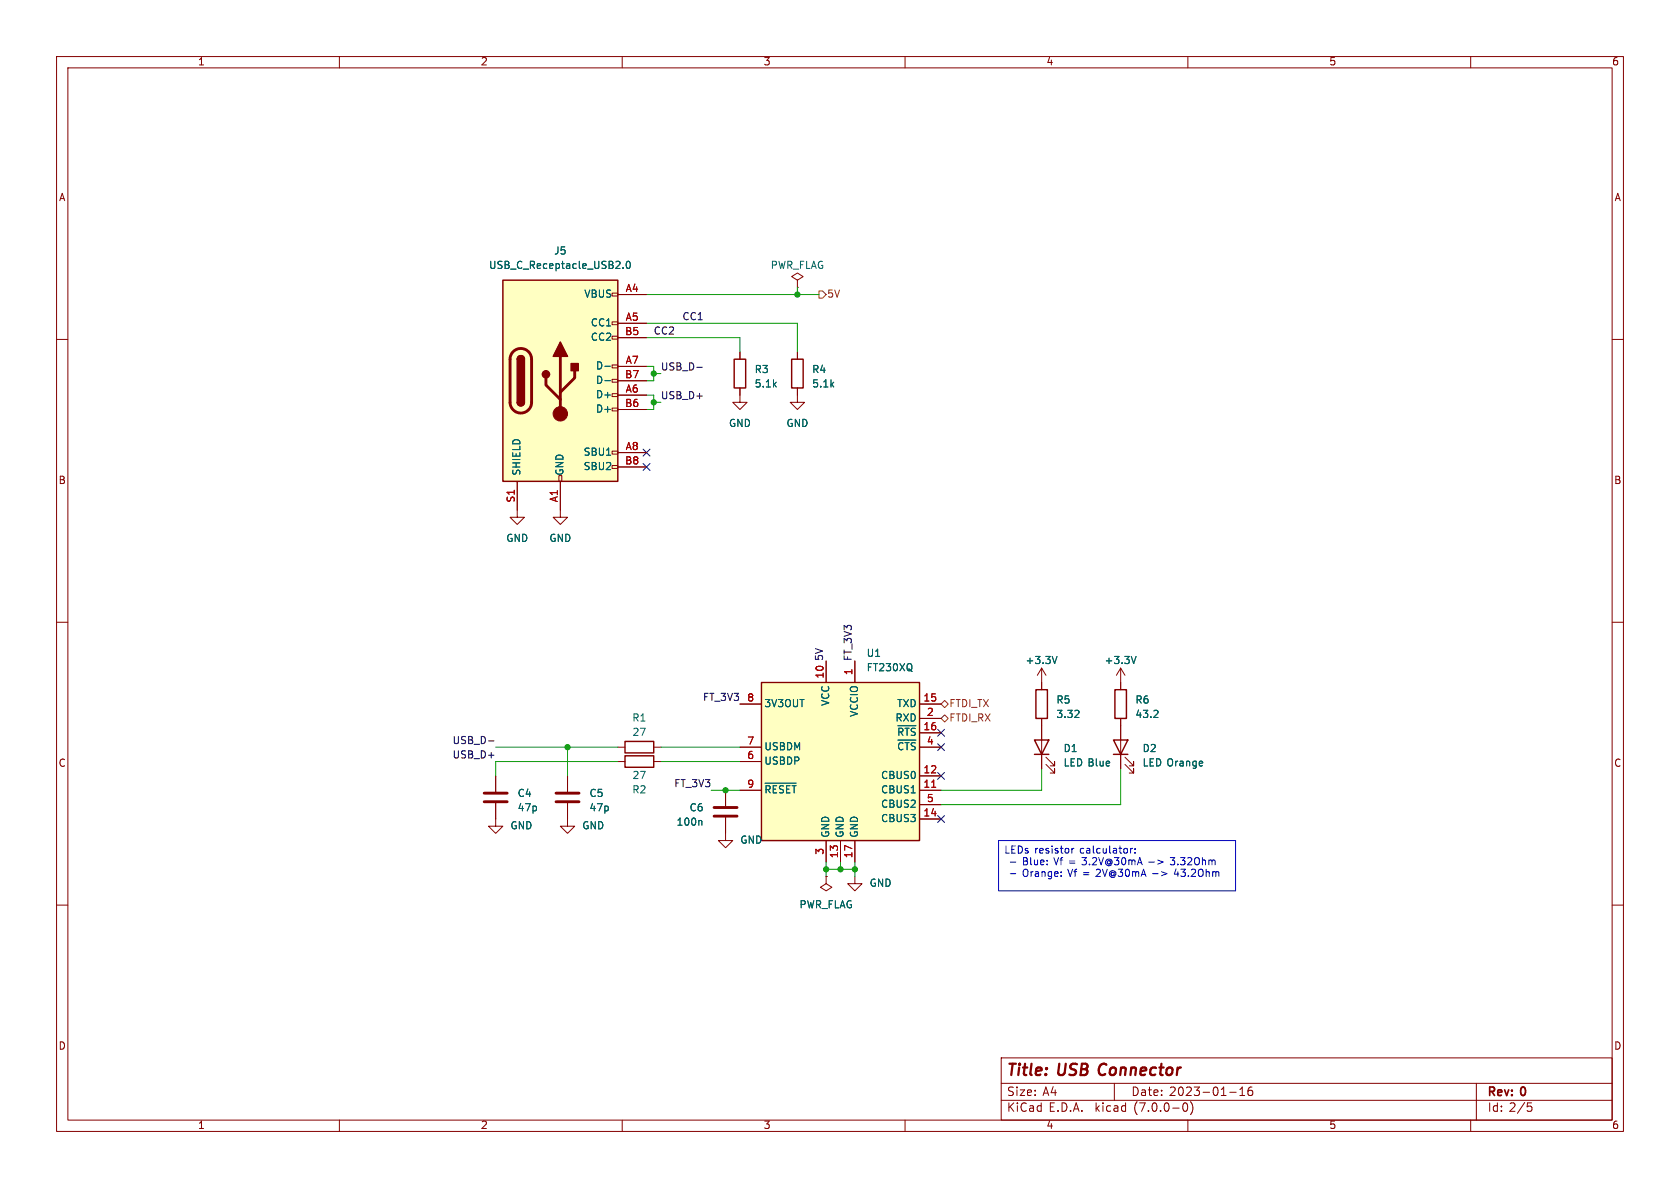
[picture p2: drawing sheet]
<svg xmlns="http://www.w3.org/2000/svg" width="297mm" height="210mm" viewBox="0 0 297 210" stroke-linecap="round" stroke-linejoin="round" font-family="sans-serif">
<g fill="none" stroke="#840000" stroke-width=".18">
<path d="M10 10h277v190h-277zM12 12h273v186h-273zM60 10v2M110 10v2M160 10v2M210 10v2M260 10v2M10 60h2M108.2 59.4h1v.5h-1zM108.2 56.9h1v.5h-1zM108.2 51.8h1v.5h-1zM109.2 52.1h5.1"/>
<path d="M109.2 57.2h5.1M109.2 59.7h5.1M141 49.5l1-.6-1-.6-1 .6 1 .6v1.3M141 50.8h.1M285 60h2M108.2 79.8h1v.5h-1zM108.2 72.1h1v.5h-1zM108.2 69.6h1v.5h-1zM108.2 67.1h1v.5h-1zM108.2 64.5h1v.5h-1zM109.2 69.9h5.1M109.2 64.8h5.1"/>
<path d="M109.2 72.4h5.1M109.2 67.3h5.1M130.8 68.6v2.5h1.3l-1.3 1.3-1.3-1.3h1.3M130.8 62.2v1.3M141 68.6v2.5h1.2l-1.2 1.3-1.3-1.3h1.3M141 62.2v1.3M91.4 85.1v6.3h1.3l-1.3 1.3-1.2-1.3h1.2M98.8 84.1h.5v1h-.5zM99.1 85.1v6.3h1.2l-1.2 1.3-1.3-1.3h1.3M108.2 82.3h1v.5h-1zM109.2 80h5.1M109.2 82.6h5.1"/>
<path d="M10 110h2M146 116.8v3.9M151.1 116.8v3.9M184.1 118.1v3.8M184.1 118.1l-.7 1.3M184.1 118.1l.8 1.3M198.1 118.1v3.8M198.1 118.1l-.7 1.3M198.1 118.1l.8 1.3M285 110h2M87.6 137.2v2.8M100.3 137.2v2.8"/>
<path d="M109.2 132.1h1.3M109.2 134.6h1.3M115.6 132.1h1.2M115.6 134.6h1.2M128.3 139.7v2.8M130.8 139.7h3.8M130.8 124.5h3.8M130.8 132.1h3.8M130.8 134.6h3.8M162.6 139.7h3.8M162.6 137.2h3.8M162.6 124.5h3.8"/>
<path d="M162.6 129.5h3.8M162.6 127h3.8M162.6 132.1h3.8M184.1 127v8.9M184.9 135.1l1.5 1.6v-.8v.8h-.7M184.9 133.9l1.5 1.5v-.8v.8h-.7M198.1 127v8.9M198.9 135.1l1.5 1.6v-.8v.8h-.8M198.9 133.9l1.5 1.5v-.8v.8h-.8M10 160h2M87.6 142v4.1h1.3l-1.3 1.2-1.2-1.2h1.2M100.3 142v4.1h1.3l-1.3 1.2-1.2-1.2h1.2"/>
<path d="M128.3 144.5v4.1h1.2l-1.2 1.3-1.3-1.3h1.3M146 154.9v1.3l1.1 .6-1.1 .7-1-.7 1-.6M146 154.9h.1M146 148.6v3.8M148.6 148.6v3.8M151.1 154.9v1.3h1.3l-1.3 1.3-1.2-1.3h1.2M151.1 148.6v3.8M162.6 144.8h3.8M162.6 142.2h3.8M285 160h2M60 198v2M110 198v2"/>
<path d="M160 198v2M177 187h108v11h-108zM177 194.5h108M177 191.5h108M197 191.5v3M209.3 195h.2a.81 .81 0 0 1 .5 .6 .81 .81 0 0 1-.3 .8l-.1 .1a.81 .81 0 0 1-.6-.7 .81 .81 0 0 1 .3-.8zM210 198v2M210.5 194.8a1.74 1.74 0 0 1 0 2.2M217.4 193.1h1.1M219.2 193.7h.8M219.2 192.6l.4-.4v1.5M221.3 192.2a.59 .59 0 0 0-.7 .6v.6l.2 .2 .4 .1 .2-.2 .1-.5-.2-.2-.4-.1-.3 .3"/>
<path d="M260 198v2M261 191.5v6.5M270.2 195.5h.3l.3 .3-.1 .6-.5 .1"/>
</g>
<g fill="none" stroke="#840000" stroke-width=".25">
<path d="M88.9 49.5h20.3v35.6h-20.3zM91.4 71.1a.64 .64 0 0 0 .7 .7 .64 .64 0 0 0 .6-.7M91.4 63.5a.64 .64 0 0 1 .7-.6 .64 .64 0 0 1 .6 .6M129.8 63.5h2v5.1h-2zM140 63.5h2v5.1h-2zM110.5 133.6h5.1v2h-5.1zM110.5 131.1h5.1v2h-5.1zM134.6 120.7h28v27.9h-28zM182.9 130.8h2.5l-1.3 2.6zM182.9 133.4h2.5M183.1 121.9h2.1v5.1h-2.1zM196.8 130.8h2.6l-1.3 2.6z"/>
<path d="M196.8 133.4h2.6M197.1 121.9h2v5.1h-2z"/>
</g>
<g fill="none" stroke="#006464" stroke-width=".18">
<path d="M110.2 47.3v.2M110.8 46.3l.2-.1a.68 .68 0 0 1 .4 .6 .68 .68 0 0 1-.4 .7l-.2-.2-.1-.3zM106.9 64.8h1M106.9 67.3h1M107.2 80.5h.8M186.9 116l-.5 1.3M200.8 116l-.4 1.3M135.3 138.4h5.4M136.2 139.3l-.2-.3-.6-.1v1.3M137.3 138.9h-.6v1.3M138.5 139l-.5-.1-.2 .4M139.7 138.9h-.6v1.3"/>
<path d="M140 138.9h.8M140.4 138.9v1.3M158.7 128.3h3.2M158.7 130.8h3.2M159.6 129.2l-.1-.4-.6-.1v1.3M160 128.7h.7M160.4 128.7v1.3M160.4 131.3v1.2M161.8 128.8l-.5-.1-.2 .4M190.6 125.6l.2 .2-.1 .3-.7 .7h.8M204.6 125.6l.1 .2v.3l-.8 .7h.8M123.9 145l.2 .2v.7"/>
<path d="M161.1 140.2h.7"/>
</g>
<path d="M90.7 62.2a1.9 1.9 0 0 1 2.1-.5 1.9 1.9 0 0 1 1.2 1.8v7.6a1.91 1.91 0 0 1-1.9 1.9 1.91 1.91 0 0 1-1.9-1.9v-7.8l.2-.6zM96.5 66.8v1.3l2.6 2.5M99.1 63v10.2M101.6 65.5v1.3l-2.5 2.5M85.6 141.7h4.1M85.6 140.2h4.1M98.3 141.7h4.1M98.3 140.2h4.1M126.2 144.3h4.1M126.2 142.7h4.1" fill="none" stroke="#840000" stroke-width=".51"/>
<g fill="#ffffc2" stroke="#ffffc2" stroke-width=".18">
<path d="M88.9 49.5h20.3v35.6h-20.3z"/>
<path d="M134.6 120.7h28v27.9h-28z"/>
</g>
<g fill="#840000" stroke="#840000" stroke-width=".25">
<path d="M91.4 71.1h1.3a.64 .64 0 0 1-.6 .7 .64 .64 0 0 1-.7-.7z"/>
<path d="M91.4 63.5h1.3v7.6h-1.3z"/>
<path d="M91.6 63.1a.64 .64 0 0 1 .7-.2 .64 .64 0 0 1 .4 .6h-1.3z"/>
<path d="M99.1 60.5l1.2 2.5h-2.5z"/>
<path d="M101 64.3h1.2v1.2h-1.2z"/>
<circle cx="96.5" cy="66.2" r=".63"/>
</g>
<circle cx="99.1" cy="73.2" r="1.27" fill="#840000" stroke="#840000" stroke-width=".18"/>
<path d="M164.7 139.2h.7" fill="none" stroke="#a90000" stroke-width=".18"/>
<path d="M144.8 51.4h.6l.6 .7-.6 .6h-.6zM166.4 124.5l.6-.7 .6 .7-.6 .6zM166.4 127l.6-.6 .6 .6-.6 .6z" fill="none" stroke="#725600" stroke-width=".18"/>
<path d="M123.2 64.9h1M86.4 131h.9" fill="none" stroke="#0f0f0f" stroke-width=".18"/>
<path d="M176.5 148.6h41.9v8.9h-41.9zM178.6 152.4h1M178.6 154.4h1M189.5 150v.8M189.9 150l-.4 .2M199.9 150v.8M200.2 150l-.3 .2M200.7 150.7v.1M200.7 150v.2M206.9 151.6h.8M206.9 152.8l.2 .1M207.9 153.6l-.3 .9h.8" fill="none" stroke="#0000c2" stroke-width=".18"/>
<g fill="none" stroke="#009600" stroke-width=".18">
<path d="M114.3 59.7h16.5v2.5M114.3 57.2h26.7v5M114.3 52.1h30.5M141 50.8v1.3M114.3 64.8h1.3v2.5h-1.3M114.3 69.9h1.3v2.5h-1.3M115.6 66h1.2M115.6 71.1h1.2M87.6 132.1h21.6M100.3 132.1v5.1M109.2 134.6h-21.6v2.6M116.8 132.1h14"/>
<path d="M116.8 134.6h14M125.7 139.7h5.1M184.1 135.9v3.8h-17.7M198.1 135.9v6.3h-31.7M146 152.4v2.5M146 153.7h5.1M148.6 152.4v1.3M151.1 152.4v2.5"/>
</g>
<path d="M113.7 79.4l1.2 1.2M114.9 79.4l-1.2 1.2M113.7 81.9l1.2 1.3M114.9 81.9l-1.2 1.3M165.8 131.5l1.2 1.2M165.8 128.9l1.2 1.2M165.8 136.6l1.2 1.2M167 131.5l-1.2 1.2M167 128.9l-1.2 1.2M167 136.6l-1.2 1.2M165.8 144.2l1.2 1.2M167 144.2l-1.2 1.2" fill="none" stroke="#000084" stroke-width=".18"/>
<g fill="#009600" stroke="#009600" stroke-width=".18">
<circle cx="115.6" cy="71.1" r=".46"/>
<circle cx="141" cy="52.1" r=".46"/>
<circle cx="100.3" cy="132.1" r=".46"/>
<circle cx="115.6" cy="66" r=".46"/>
<circle cx="128.3" cy="139.7" r=".46"/>
<circle cx="146" cy="153.7" r=".46"/>
<circle cx="151.1" cy="153.7" r=".46"/>
<circle cx="148.6" cy="153.7" r=".46"/>
</g>
<g font-size="2.8" fill="#840000">
<text x="178" y="190.8">Title:</text>
<text x="187.1" y="190.8">USB Connector</text>
</g>
<g font-size="2.1" fill="#840000">
<text x="178" y="196.8">KiCad</text>
<text x="178" y="194">Size:</text>
<text x="184.3" y="194">A4</text>
<text x="185.4" y="196.8">E.D.A.</text>
<text x="193.7" y="196.8">kicad</text>
<text x="200" y="194">Date:</text>
<text x="200.6" y="196.8">(7.0.0-0)</text>
<text x="206.7" y="194">2023-01-16</text>
<text x="263" y="194.2">Rev:</text>
<text x="263" y="196.8">Id: 2/5</text>
<text x="269" y="194.2">0</text>
</g>
<g font-size="1.8" fill="#840000">
<text x="35" y="11.8">1</text>
<text x="85" y="11.8">2</text>
<text x="135" y="11.8">3</text>
<text x="185" y="11.8">4</text>
<text x="235" y="11.8">5</text>
<text x="285" y="11.8">6</text>
<text x="10.4" y="35.8">A</text>
<text x="285.4" y="35.8">A</text>
<text x="10.3" y="85.8">B</text>
<text x="285.3" y="85.8">B</text>
<text x="10.3" y="135.8">C</text>
<text x="285.3" y="135.8">C</text>
<text x="10.3" y="185.8">D</text>
<text x="285.3" y="185.8">D</text>
<text x="35" y="199.8">1</text>
<text x="85" y="199.8">2</text>
<text x="135" y="199.8">3</text>
<text x="185" y="199.8">4</text>
<text x="235" y="199.8">5</text>
<text x="285" y="199.8">6</text>
</g>
<g font-size="1.8" fill="#006464">
<text x="86.4" y="47.8">USB_C_Receptacle_USB2.0</text>
<text x="97.9" y="45.3">J5</text>
<text x="136.2" y="47.8">PWR_FLAG</text>
<text x="103.2" y="52.9">VBUS</text>
<text x="104.3" y="58">CC1</text>
<text x="104.3" y="60.5">CC2</text>
<text x="105.2" y="65.6">D-</text>
<text x="105.2" y="70.7">D+</text>
<text x="105.2" y="68.1">D-</text>
<text x="133.4" y="66.2">R3</text>
<text x="133.4" y="68.8">5.1k</text>
<text x="143.5" y="66.2">R4</text>
<text x="143.5" y="68.8">5.1k</text>
<text x="105.2" y="73.2">D+</text>
<text x="128.8" y="75.8">GND</text>
<text x="139" y="75.8">GND</text>
<text x="103.1" y="80.8">SBU1</text>
<text x="103.1" y="83.4">SBU2</text>
<text x="92.3" y="84.1" transform="rotate(-90 92.3 84.1)">SHIELD</text>
<text x="99.9" y="84.1" transform="rotate(-90 99.9 84.1)">GND</text>
<text x="89.4" y="96.1">GND</text>
<text x="97.1" y="96.1">GND</text>
<text x="153.2" y="118.9">FT230XQ</text>
<text x="153.2" y="116.4">U1</text>
<text x="181.2" y="117.7">+3.3V</text>
<text x="195.2" y="117.7">+3.3V</text>
<text x="135.1" y="125.3">3V3OUT</text>
<text x="146.9" y="124.9" transform="rotate(-90 146.9 124.9)">VCC</text>
<text x="158.5" y="125.3">TXD</text>
<text x="186.7" y="124.7">R5</text>
<text x="200.7" y="124.7">R6</text>
<text x="111.7" y="127.8">R1</text>
<text x="111.8" y="130.4">27</text>
<text x="152" y="126.8" transform="rotate(-90 152 126.8)">VCCIO</text>
<text x="158.2" y="127.8">RXD</text>
<text x="158.5" y="131">~{RTS}</text>
<text x="186.7" y="127.2">3.32</text>
<text x="200.7" y="127.2">43.2</text>
<text x="111.8" y="138">27</text>
<text x="135.1" y="135.4">USBDP</text>
<text x="135.1" y="132.9">USBDM</text>
<text x="155.6" y="138">CBUS0</text>
<text x="158.5" y="133.5">~{CTS}</text>
<text x="188" y="133.2">D1</text>
<text x="188" y="135.8">LED Blue</text>
<text x="201.9" y="133.2">D2</text>
<text x="201.9" y="135.8">LED Orange</text>
<text x="91.4" y="141.2">C4</text>
<text x="91.4" y="143.7">47p</text>
<text x="104.1" y="141.2">C5</text>
<text x="104.1" y="143.7">47p</text>
<text x="111.7" y="140.5">R2</text>
<text x="121.8" y="143.7">C6</text>
<text x="135.1" y="141.1">~{RESET}</text>
<text x="155.6" y="140.5">CBUS1</text>
<text x="155.6" y="143.1">CBUS2</text>
<text x="90.2" y="146.9">GND</text>
<text x="102.9" y="146.9">GND</text>
<text x="119.5" y="146.2">100n</text>
<text x="130.8" y="149.4">GND</text>
<text x="146.9" y="148.1" transform="rotate(-90 146.9 148.1)">GND</text>
<text x="149.4" y="148.1" transform="rotate(-90 149.4 148.1)">GND</text>
<text x="152" y="148.1" transform="rotate(-90 152 148.1)">GND</text>
<text x="155.6" y="145.6">CBUS3</text>
<text x="141.3" y="160.8">PWR_FLAG</text>
<text x="153.7" y="157">GND</text>
</g>
<g font-size="1.8" fill="#a90000">
<text x="110.5" y="51.8">A4</text>
<text x="110.5" y="59.4">B5</text>
<text x="110.5" y="56.9">A5</text>
<text x="110.5" y="64.5">A7</text>
<text x="110.5" y="67.1">B7</text>
<text x="110.5" y="69.6">A6</text>
<text x="110.5" y="72.1">B6</text>
<text x="110.5" y="82.3">B8</text>
<text x="110.5" y="79.8">A8</text>
<text x="91.2" y="88.9" transform="rotate(-90 91.2 88.9)">S1</text>
<text x="98.8" y="88.8" transform="rotate(-90 98.8 88.8)">A1</text>
<text x="150.9" y="119.4" transform="rotate(-90 150.9 119.4)">1</text>
<text x="132" y="124.2">8</text>
<text x="145.8" y="120" transform="rotate(-90 145.8 120)">10</text>
<text x="163.2" y="124.2">15</text>
<text x="132" y="131.8">7</text>
<text x="163.2" y="129.3">16</text>
<text x="163.8" y="126.7">2</text>
<text x="163.8" y="131.8">4</text>
<text x="132" y="134.4">6</text>
<text x="163.2" y="136.9">12</text>
<text x="132" y="139.4">9</text>
<text x="163.2" y="139.4">11</text>
<text x="163.8" y="142">5</text>
<text x="163.2" y="144.5">14</text>
<text x="145.8" y="151.2" transform="rotate(-90 145.8 151.2)">3</text>
<text x="148.3" y="151.8" transform="rotate(-90 148.3 151.8)">13</text>
<text x="150.9" y="151.8" transform="rotate(-90 150.9 151.8)">17</text>
</g>
<g font-size="1.8" fill="#725600">
<text x="146.2" y="52.9">5V</text>
<text x="167.8" y="125.3">FTDI_TX</text>
<text x="167.8" y="127.8">FTDI_RX</text>
</g>
<g font-size="1.8" fill="#0f0f0f">
<text x="115.6" y="59.3">CC2</text>
<text x="120.6" y="56.8">CC1</text>
<text x="116.8" y="65.7">USB_D-</text>
<text x="116.8" y="70.8">USB_D+</text>
<text x="145.7" y="116.8" transform="rotate(-90 145.7 116.8)">5V</text>
<text x="150.8" y="116.8" transform="rotate(-90 150.8 116.8)">FT_3V3</text>
<text x="124.2" y="124.1">FT_3V3</text>
<text x="79.9" y="131.7">USB_D-</text>
<text x="79.9" y="134.3">USB_D+</text>
<text x="119.1" y="139.4">FT_3V3</text>
</g>
<g font-size="1.8" fill="#0000c2">
<text x="177.5" y="151.3">LEDs resistor</text>
<text x="180.9" y="153.3">Blue:</text>
<text x="180.9" y="155.4">Orange:</text>
<text x="186.6" y="153.3">Vf =</text>
<text x="189" y="155.4">Vf =</text>
<text x="191" y="151.3">calculator:</text>
<text x="191.7" y="153.3">3.2V@30mA</text>
<text x="194.2" y="155.4">2V@30mA</text>
<text x="203.6" y="153.3">-&gt;</text>
<text x="204.2" y="155.4">-&gt;</text>
<text x="207.6" y="153.3">3.32Ohm</text>
<text x="208.3" y="155.4">43.2Ohm</text>
</g>
</svg>
